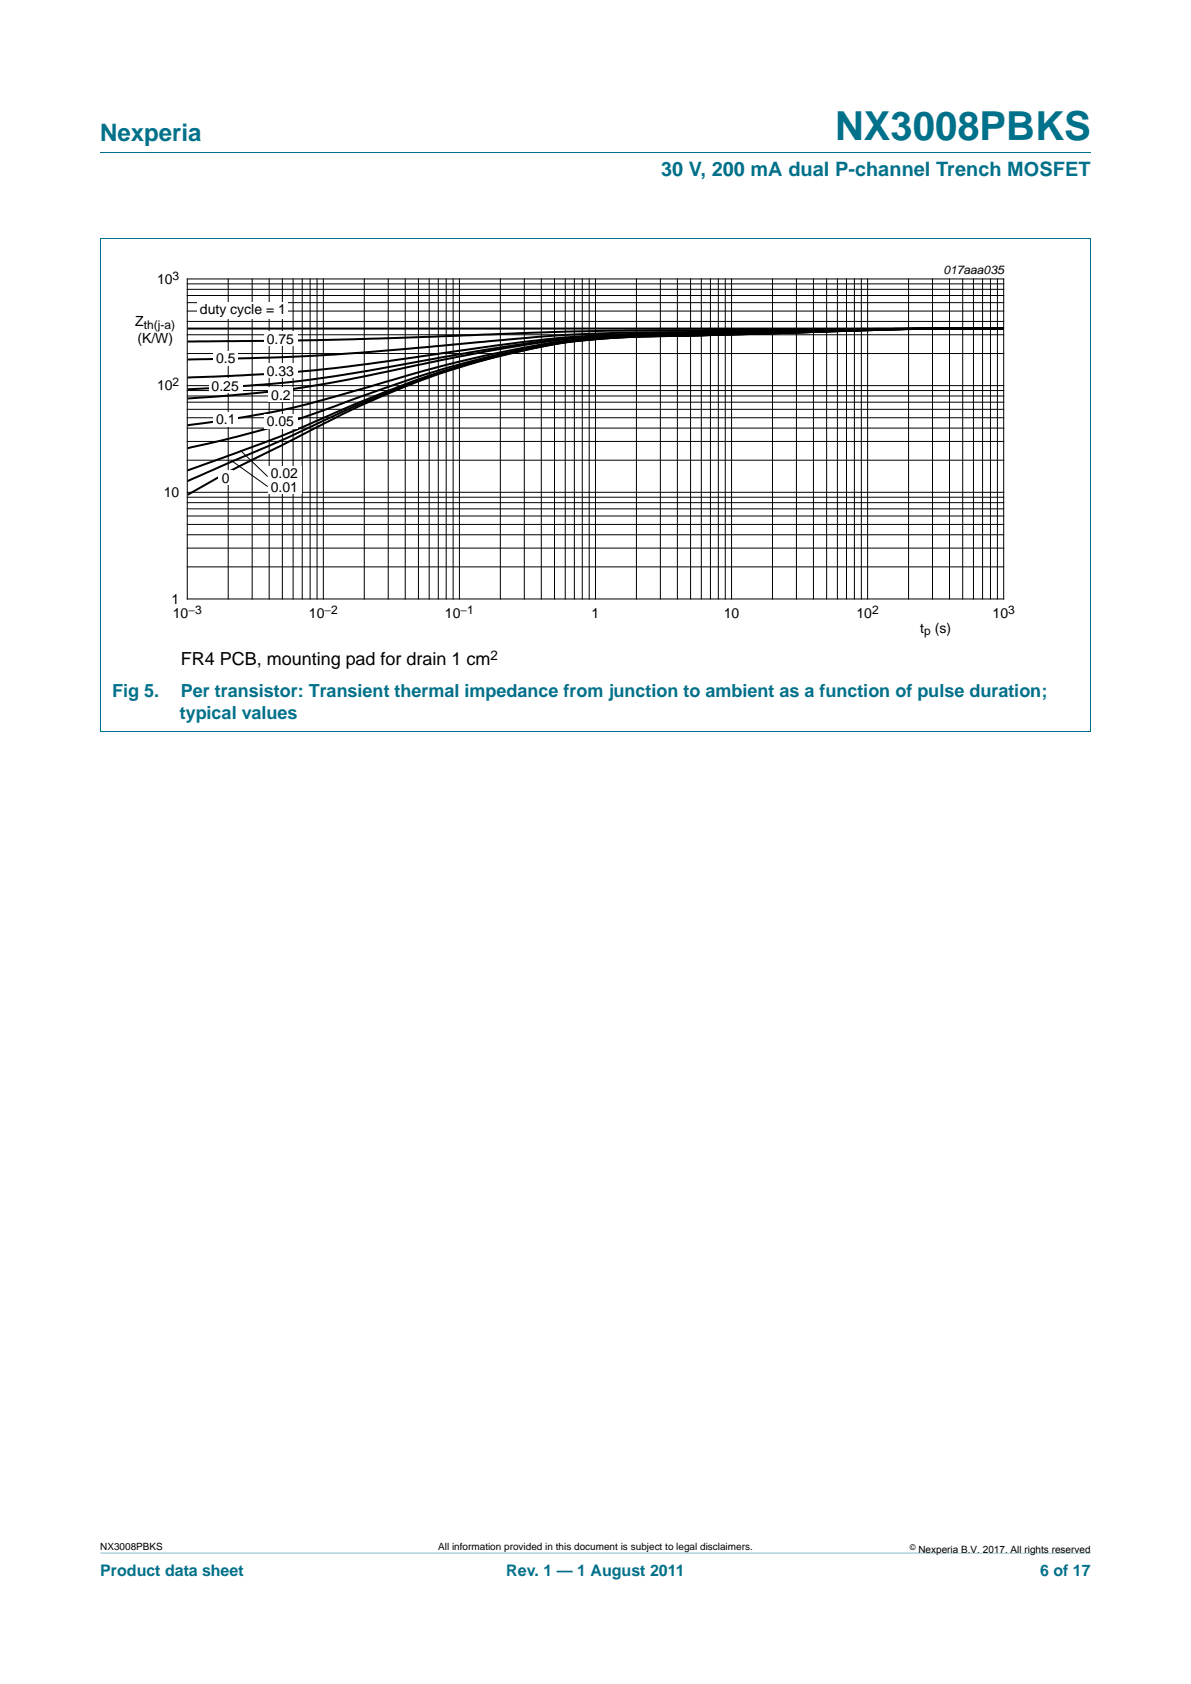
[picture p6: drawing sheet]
<svg xmlns="http://www.w3.org/2000/svg" width="210mm" height="297mm" viewBox="0 0 210 297" stroke-linecap="round" stroke-linejoin="round" font-family="sans-serif">
<path d="M17.7 273.9l174.6 .1z" fill="#00718a"/>
<path d="M17.7 27h174.6M17.6 42.1h174.7M17.7 42.2v86.7M192.3 42.2v86.7M17.6 128.9h174.7" fill="none" stroke="#00718a" stroke-width=".18"/>
<path d="M20.3 46.4h169.4v66.3h-169.4z" fill="none" stroke="#fff" stroke-width=".18"/>
<g fill="none" stroke="#000" stroke-width=".18">
<path d="M33 49.2h144v56.5h-144zM33 59h144M33 56.7h144M33 54.9h144M33 53.4h144M33 52.1h144M33 51h144M33 50.1h144M40.2 49.2v56.5M44.5 49.2v56.5M47.5 49.2v56.5M49.8 49.2v56.5"/>
<path d="M51.7 49.2v56.5M53.3 49.2v56.5M54.7 49.2v56.5M55.9 49.2v56.5M57 49.2v56.5M64.2 49.2v56.5M68.4 49.2v56.5M71.4 49.2v56.5M73.8 49.2v56.5M75.7 49.2v56.5M77.3 49.2v56.5M78.7 49.2v56.5"/>
<path d="M79.9 49.2v56.5M81 49.2v56.5M88.2 49.2v56.5M92.4 49.2v56.5M95.4 49.2v56.5M97.8 49.2v56.5M99.7 49.2v56.5M101.3 49.2v56.5M102.7 49.2v56.5M103.9 49.2v56.5M105 49.2v56.5M112.2 49.2v56.5"/>
<path d="M116.4 49.2v56.5M119.4 49.2v56.5M121.8 49.2v56.5M123.6 49.2v56.5M125.3 49.2v56.5M126.6 49.2v56.5M127.9 49.2v56.5M129 49.2v56.5M136.2 49.2v56.5M140.4 49.2v56.5M143.4 49.2v56.5M145.7 49.2v56.5"/>
<path d="M147.6 49.2v56.5M149.2 49.2v56.5M150.6 49.2v56.5M151.9 49.2v56.5M153 49.2v56.5M160.2 49.2v56.5M164.4 49.2v56.5M167.4 49.2v56.5M169.7 49.2v56.5M171.6 49.2v56.5M173.2 49.2v56.5M174.6 49.2v56.5"/>
<path d="M175.8 49.2v56.5M33 77.9h144M33 75.5h144M33 73.7h144M33 72.2h144M33 70.9h144M33 69.8h144M33 68.9h144M33 68h144M33 62.4h144M33 100h144M33 96.7h144"/>
<path d="M33 94.3h144M33 92.5h144M33 91h144M33 89.8h144M33 88.7h144M33 87.7h144M33 86.8h144M33 81.2h144"/>
</g>
<path d="M33.2 58h143.5M176.7 58l-70 .3-8.9 .3-35.4 1.2-29.2 .4M176.7 58h-17.7l-47.8 .7a349 349 0 0 0-31.9 2.1l-13.9 1.3-10 .6-7.7 .4-14.5 .3M176.7 58h-18.6l-36.9 .8a226 226 0 0 0-40.1 3.1l-10.7 1.5a280 280 0 0 1-37.2 3.2M176.7 58h-18.6l-43.6 1a166.2 166.2 0 0 0-30 2.9l-9.6 1.7a240.4 240.4 0 0 1-35.5 4.7l-6.2 .4M176.7 58h-15.6l-39.4 1a182.7 182.7 0 0 0-28.7 1.8l-7.6 1.2-12.6 2.6a210.4 210.4 0 0 1-32.4 5.2l-7.2 .5M176.7 58h-16.7l-37.3 1.1a190.7 190.7 0 0 0-26 1.4 251.6 251.6 0 0 0-33.4 8.2 155.2 155.2 0 0 1-30.1 6.3M176.7 58l-17.7 .1-36.3 1a180.2 180.2 0 0 0-25.4 1.5 189 189 0 0 0-35.8 10.1 176.4 176.4 0 0 1-28.3 8.3M176.7 58l-17.7 .1-24.9 .7-19.6 .5a107.4 107.4 0 0 0-30 4.3 189.8 189.8 0 0 0-29.1 10.8 342.1 342.1 0 0 1-22.2 8.5M176.7 58l-19.5 .1-34.5 1.1a165.3 165.3 0 0 0-25.4 1.6 151.6 151.6 0 0 0-40.2 13.4 410.7 410.7 0 0 1-20.4 9l-3.5 1.6M176.7 58l-19.5 .1-36 1.1a155.1 155.1 0 0 0-23.9 1.6 140.8 140.8 0 0 0-41.9 14.8l-4.5 2.3a227 227 0 0 0-17.7 9.3" fill="none" stroke="#000" stroke-width=".35"/>
<g fill="#fff">
<path d="M34.9 53.3h15.9v2.9h-15.9z"/>
<path d="M46.6 58.5h5.8v2.6h-5.8z"/>
<path d="M37.6 62h4.4v2.6h-4.4z"/>
<path d="M46.6 64.1h5.8v2.6h-5.8z"/>
<path d="M36.9 66.8h5.8v2.6h-5.8z"/>
<path d="M47.3 68.3h4.4v2.6h-4.4z"/>
<path d="M37.6 72.6h4.4v2.6h-4.4z"/>
<path d="M46.6 73h5.8v2.6h-5.8z"/>
<path d="M47.3 82.2h5.9v2.5h-5.9z"/>
<path d="M47.3 84.6h5.9v2.5h-5.9z"/>
<path d="M38.5 82.9h2.6v2.6h-2.6z"/>
</g>
<path d="M42.4 79.5l4.8 4.6M40.8 81.3l6.4 4.5" fill="none" stroke="#000" stroke-width=".18"/>
<text font-size="7" fill="#00718a" x="147.2" y="24.6">NX3008PBKS</text>
<text font-size="4.2" fill="#00718a" x="17.7" y="24.9">Nexperia</text>
<text font-size="3.5" fill="#00718a" x="116.6" y="31.1">30 V, 200 mA dual P-channel Trench MOSFET</text>
<text font-size="3.2" x="31.9" y="117.3">FR4 PCB, mounting pad for drain 1 cm</text>
<g font-size="3.2" fill="#00718a">
<text x="19.8" y="123">Fig 5.</text>
<text x="31.9" y="123">Per transistor: Transient thermal impedance from junction to ambient as a function of pulse duration;</text>
<text x="31.7" y="126.8">typical values</text>
</g>
<g font-size="2.8" fill="#00718a">
<text x="17.7" y="277.9">Product data sheet</text>
<text x="89.3" y="277.9">Rev. 1 — 1 August 2011</text>
<text x="183.4" y="277.9">6 of 17</text>
</g>
<g font-size="2.5">
<text x="27.7" y="50.1">10</text>
<text x="23.9" y="57.6">Z</text>
<text x="35.2" y="55.4">duty cycle = 1</text>
<text x="24.2" y="60.6">(K/W)</text>
<text x="38.1" y="64.1">0.5</text>
<text x="47" y="60.7">0.75</text>
<text x="27.7" y="68.9">10</text>
<text x="37.3" y="69">0.25</text>
<text x="47" y="66.3">0.33</text>
<text x="47.8" y="70.6">0.2</text>
<text x="38.1" y="74.9">0.1</text>
<text x="47" y="75.2">0.05</text>
<text x="28.9" y="87.7">10</text>
<text x="39.1" y="85.2">0</text>
<text x="47.8" y="84.4">0.02</text>
<text x="47.8" y="86.8">0.01</text>
<text x="30.2" y="106.5">1</text>
<text x="30.5" y="109">10</text>
<text x="54.5" y="109">10</text>
<text x="78.5" y="109">10</text>
<text x="104.3" y="109">1</text>
<text x="127.6" y="109">10</text>
<text x="151" y="109">10</text>
<text x="162.2" y="111.6">t</text>
<text x="164.8" y="111.6">(s)</text>
<text x="175" y="109">10</text>
</g>
<text font-size="2.4" x="86.5" y="116.4">2</text>
<g font-size="2.1">
<text x="30.4" y="49.3">3</text>
<text x="166.4" y="48.4">017aaa035</text>
<text x="25.4" y="58.1">th(j-a)</text>
<text x="30.4" y="68.1">2</text>
<text x="33.2" y="108.3">−3</text>
<text x="57.2" y="108.3">−2</text>
<text x="81.2" y="108.3">−1</text>
<text x="153.8" y="108.3">2</text>
<text x="162.9" y="112.1">p</text>
<text x="177.7" y="108.3">3</text>
</g>
<g font-size="1.8">
<text x="17.7" y="273.3">NX3008PBKS</text>
<text x="77.3" y="273.3">All information provided in this document is subject to legal disclaimers.</text>
<text x="161.9" y="273.9">Nexperia B.V. 2017. All rights reserved</text>
</g>
<text font-size="1.4" x="160.4" y="273.4">©</text>
</svg>
